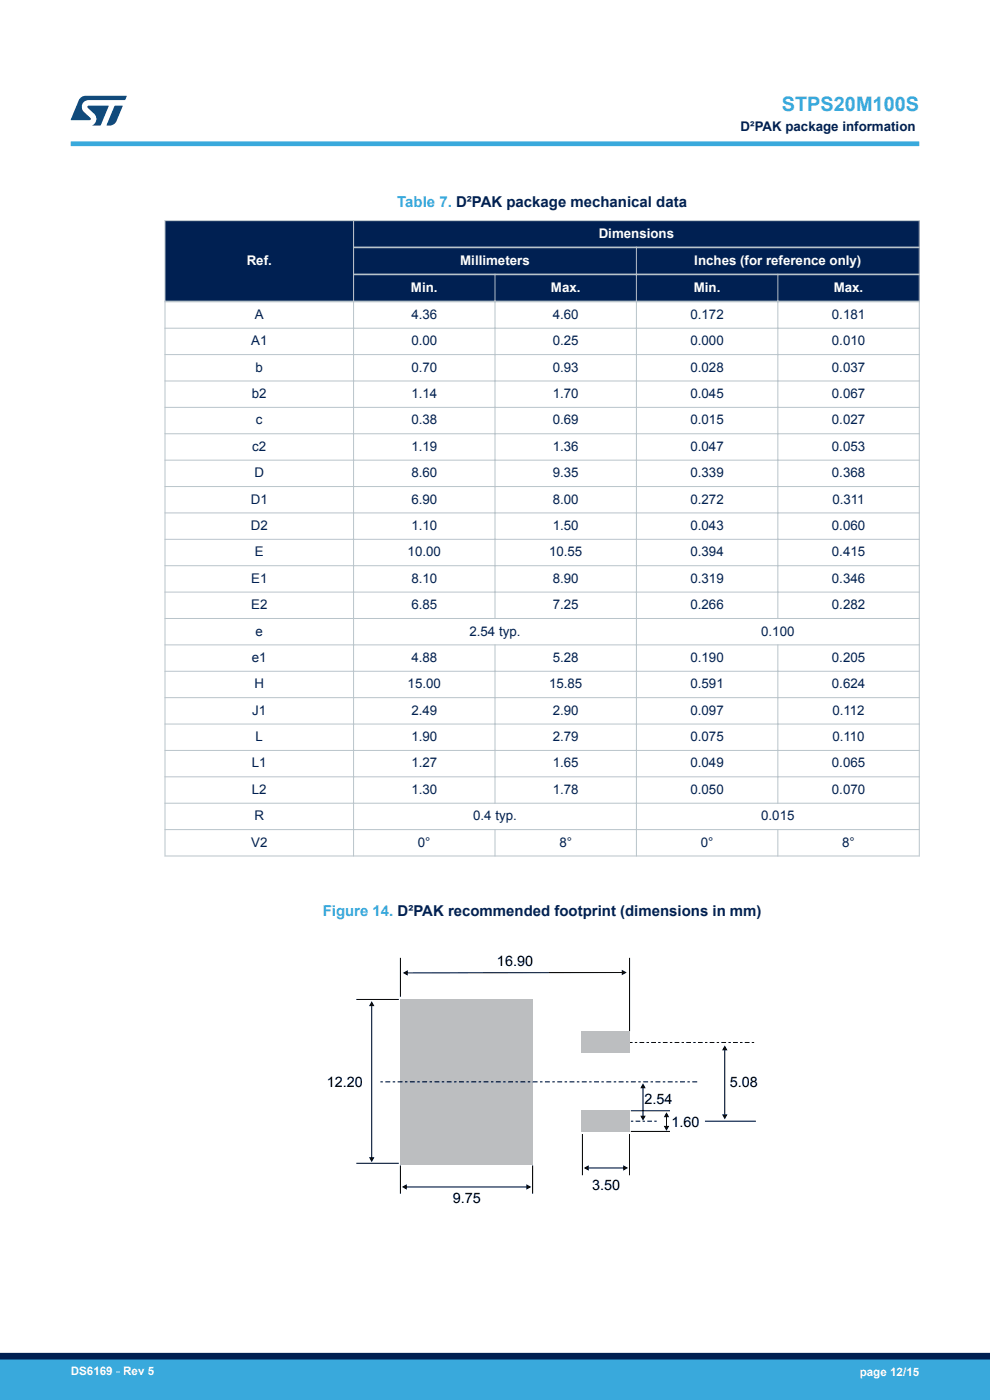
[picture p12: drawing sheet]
<svg xmlns="http://www.w3.org/2000/svg" width="210mm" height="297mm" viewBox="0 0 210 297" stroke-linecap="round" stroke-linejoin="round" font-family="sans-serif">
<g fill="#002052">
<path d="M35 46.8h160v17.2h-160z" fill-rule="evenodd"/>
<path d="M35 46.8h160v5.7h-160z" fill-rule="evenodd"/>
<path d="M35 52.5h160v5.7h-160z" fill-rule="evenodd"/>
<path d="M35 58.2h160v5.8h-160z" fill-rule="evenodd"/>
<path d="M35.1 46.9h39.8v16.9h-39.8z" fill-rule="evenodd"/>
</g>
<g fill="none" stroke="#b9c4ca" stroke-width=".21">
<path d="M34.9 46.8h160.2M35 46.7v135M75 46.7v135M105 58v73.3M135 52.3v129.4M165 58v73.3M195 46.7v135M34.9 69.6h160.2M34.9 75.2h160.2M34.9 80.8h160.2M34.9 86.4h160.2M34.9 92h160.2"/>
<path d="M34.9 97.6h160.2M34.9 103.2h160.2M34.9 108.8h160.2M34.9 114.4h160.2M34.9 120h160.2M34.9 125.6h160.2M34.9 131.2h160.2M34.9 136.8h160.2M105 136.7v33.8M165 136.7v33.8M34.9 142.4h160.2M34.9 148h160.2"/>
<path d="M34.9 153.6h160.2M34.9 159.2h160.2M34.9 164.8h160.2M34.9 170.4h160.2M34.9 176h160.2M105 175.9v5.8M165 175.9v5.8M34.9 181.6h160.2"/>
</g>
<path d="M74.9 52.5h120.2M74.9 58.2h120.2M195.1 64h-160.2" fill="none" stroke="#b9c4ca" stroke-width=".35"/>
<path d="M84.9 212h28.2v35h-28.2z" fill="#bcbec0"/>
<g fill="#000">
<path d="M78.8 212.4l.6 1h-1.1zM85.5 206.4l1-.6v1.2zM131.9 205.7l1 .6-1 .6zM129.7 237.7h1.2v.3h-1.2zM130.1 221h1.2v.3h-1.2zM136.4 229.8l.6 1.1h-1.2zM135.8 236.7h1.2l-.6 1zM141.4 236l.6 1h-1.2zM140.8 238.9h1.2l-.6 1zM153.7 221.8l.6 1h-1.1zM153.2 236.4h1.1l-.6 1.1zM78.3 245.5h1.1l-.6 1z"/>
<path d="M85.2 251.8l1.1-.6v1.2zM111.6 251.2l1.1 .6-1.1 .6zM123.8 247.8l1.1-.6v1.2zM132.2 247.2l1 .6-1 .6z"/>
</g>
<g fill="none" stroke="#000" stroke-width=".21">
<path d="M75.6 212h9M78.8 213.4v32.2M84.9 203.2v8.3M132 206.3l-45.6 .1M133.5 203.2v15.6M129.7 237.7h1.2v.3h-1.2zM130.1 221h1.2v.3h-1.2zM133.8 235.6h8.3M136.4 230.8v6M141.4 236.9v2M149.5 237.9h10.9M153.7 222.7v13.8"/>
<path d="M75.6 246.8h9M84.9 247.2v6M86.2 251.8h25.5M113 247.2v6M123.5 240.6v8.7M124.8 247.8h7.5M133.5 240.6v8.7M133.8 240h8.3"/>
</g>
<path d="M80.7 229.5h67.7M124.7 221.2h35.7M128.9 237.9h10.8" fill="none" stroke="#000" stroke-width=".21" stroke-dasharray=".5 .5 1 .5" stroke-linecap="butt"/>
<g fill="#bcbec0">
<path d="M123.4 218.9h10.2v4.5h-10.2z"/>
<path d="M123.4 235.6h10.2v4.5h-10.2z"/>
</g>
<path d="M15 30.5h180" fill="none" stroke="#39a9dc" stroke-width="1"/>
<g fill="#005288">
<path d="M17.1 20.7l1.1-.4 8.7 .1-.4 .8h-7.6a1.45 1.45 0 0 0-1.4 .9 1.45 1.45 0 0 0 .2 1.6l1.5 1.3v.4l-4.2 .1 1.7-4.2z"/>
<path d="M24.3 22.4l1.7 .1-1.3 3.2a1.6 1.6 0 0 1-1.5 .9l-.6-.1z"/>
<path d="M18.6 22.5h4.5l-1.8 4.1h-1.7a1.54 1.54 0 0 0 .4-2.4l-1.4-1.3z"/>
</g>
<g fill="#39a9dc">
<path d="M0 288.4h210v8.6h-210z" fill-rule="evenodd"/>
<path d="M-.1 288.4h210.2v4.4h-210.2z" fill-rule="evenodd"/>
</g>
<path d="M0 287.7h210" fill="none" stroke="#002052" stroke-width="1.4"/>
<text font-size="4.2" fill="#39a9dc" x="165.8" y="23.5">STPS20M100S</text>
<g font-size="3.2" fill="#39a9dc">
<text x="84.3" y="43.8">Table 7. D²PAK package mechanical data</text>
<text x="68.5" y="194.4">Figure 14. D²PAK recommended footprint (dimensions in mm)</text>
</g>
<g font-size="3.1">
<text x="105.4" y="204.9">16.90</text>
<text x="69.3" y="230.5">12.20</text>
<text x="154.8" y="230.7">5.08</text>
<text x="136.7" y="234.2">2.54</text>
<text x="142.4" y="239.2">1.60</text>
<text x="96" y="255.2">9.75</text>
<text x="125.6" y="252.4">3.50</text>
</g>
<g font-size="2.8" fill="#002052">
<text x="157.1" y="27.9">D²PAK package information</text>
<text x="54.1" y="67.6">A</text>
<text x="87.3" y="67.6">4.36</text>
<text x="117.3" y="67.6">4.60</text>
<text x="146.5" y="67.6">0.172</text>
<text x="176.5" y="67.6">0.181</text>
<text x="53.3" y="73.2">A1</text>
<text x="87.3" y="73.2">0.00</text>
<text x="117.3" y="73.2">0.25</text>
<text x="146.5" y="73.2">0.000</text>
<text x="176.5" y="73.2">0.010</text>
<text x="54.2" y="78.8">b</text>
<text x="87.3" y="78.8">0.70</text>
<text x="117.3" y="78.8">0.93</text>
<text x="146.5" y="78.8">0.028</text>
<text x="176.5" y="78.8">0.037</text>
<text x="53.4" y="84.4">b2</text>
<text x="87.3" y="84.4">1.14</text>
<text x="117.3" y="84.4">1.70</text>
<text x="146.5" y="84.4">0.045</text>
<text x="176.5" y="84.4">0.067</text>
<text x="53.5" y="95.6">c2</text>
<text x="54.3" y="90">c</text>
<text x="87.3" y="90">0.38</text>
<text x="87.3" y="95.6">1.19</text>
<text x="117.3" y="90">0.69</text>
<text x="117.3" y="95.6">1.36</text>
<text x="146.5" y="90">0.015</text>
<text x="146.5" y="95.6">0.047</text>
<text x="176.5" y="90">0.027</text>
<text x="176.5" y="95.6">0.053</text>
<text x="54" y="101.2">D</text>
<text x="87.3" y="101.2">8.60</text>
<text x="117.3" y="101.2">9.35</text>
<text x="146.5" y="101.2">0.339</text>
<text x="176.5" y="101.2">0.368</text>
<text x="53.2" y="106.8">D1</text>
<text x="87.3" y="106.8">6.90</text>
<text x="117.3" y="106.8">8.00</text>
<text x="146.5" y="106.8">0.272</text>
<text x="176.6" y="106.8">0.311</text>
<text x="53.2" y="112.4">D2</text>
<text x="87.3" y="112.4">1.10</text>
<text x="117.3" y="112.4">1.50</text>
<text x="146.5" y="112.4">0.043</text>
<text x="176.5" y="112.4">0.060</text>
<text x="54.1" y="118">E</text>
<text x="86.5" y="118">10.00</text>
<text x="116.5" y="118">10.55</text>
<text x="146.5" y="118">0.394</text>
<text x="176.5" y="118">0.415</text>
<text x="53.3" y="123.6">E1</text>
<text x="87.3" y="123.6">8.10</text>
<text x="117.3" y="123.6">8.90</text>
<text x="146.5" y="123.6">0.319</text>
<text x="176.5" y="123.6">0.346</text>
<text x="53.3" y="129.2">E2</text>
<text x="87.3" y="129.2">6.85</text>
<text x="117.3" y="129.2">7.25</text>
<text x="146.5" y="129.2">0.266</text>
<text x="176.5" y="129.2">0.282</text>
<text x="54.2" y="134.8">e</text>
<text x="99.6" y="134.8">2.54 typ.</text>
<text x="161.5" y="134.8">0.100</text>
<text x="53.4" y="140.4">e1</text>
<text x="87.3" y="140.4">4.88</text>
<text x="117.3" y="140.4">5.28</text>
<text x="146.5" y="140.4">0.190</text>
<text x="176.5" y="140.4">0.205</text>
<text x="54" y="146">H</text>
<text x="86.5" y="146">15.00</text>
<text x="116.5" y="146">15.85</text>
<text x="146.5" y="146">0.591</text>
<text x="176.5" y="146">0.624</text>
<text x="53.5" y="151.6">J1</text>
<text x="87.3" y="151.6">2.49</text>
<text x="117.3" y="151.6">2.90</text>
<text x="146.5" y="151.6">0.097</text>
<text x="176.6" y="151.6">0.112</text>
<text x="54.2" y="157.2">L</text>
<text x="87.3" y="157.2">1.90</text>
<text x="117.3" y="157.2">2.79</text>
<text x="146.5" y="157.2">0.075</text>
<text x="176.6" y="157.2">0.110</text>
<text x="53.4" y="162.8">L1</text>
<text x="87.3" y="162.8">1.27</text>
<text x="117.3" y="162.8">1.65</text>
<text x="146.5" y="162.8">0.049</text>
<text x="176.5" y="162.8">0.065</text>
<text x="53.4" y="168.4">L2</text>
<text x="87.3" y="168.4">1.30</text>
<text x="117.3" y="168.4">1.78</text>
<text x="146.5" y="168.4">0.050</text>
<text x="176.5" y="168.4">0.070</text>
<text x="53.3" y="179.6">V2</text>
<text x="54" y="174">R</text>
<text x="88.7" y="179.6">0°</text>
<text x="100.4" y="174">0.4 typ.</text>
<text x="118.7" y="179.6">8°</text>
<text x="148.7" y="179.6">0°</text>
<text x="161.5" y="174">0.015</text>
<text x="178.7" y="179.6">8°</text>
</g>
<g font-size="2.8" fill="#fff">
<text x="127" y="50.4">Dimensions</text>
<text x="52.3" y="56.2">Ref.</text>
<text x="97.6" y="56.2">Millimeters</text>
<text x="147.3" y="56.2">Inches (for reference only)</text>
<text x="87.2" y="61.9">Min.</text>
<text x="116.9" y="61.9">Max.</text>
<text x="147.2" y="61.9">Min.</text>
<text x="176.9" y="61.9">Max.</text>
</g>
<g font-size="2.5" fill="#fff">
<text x="15" y="291.6">DS6169 - Rev 5</text>
<text x="182.4" y="291.9">page 12/15</text>
</g>
</svg>
